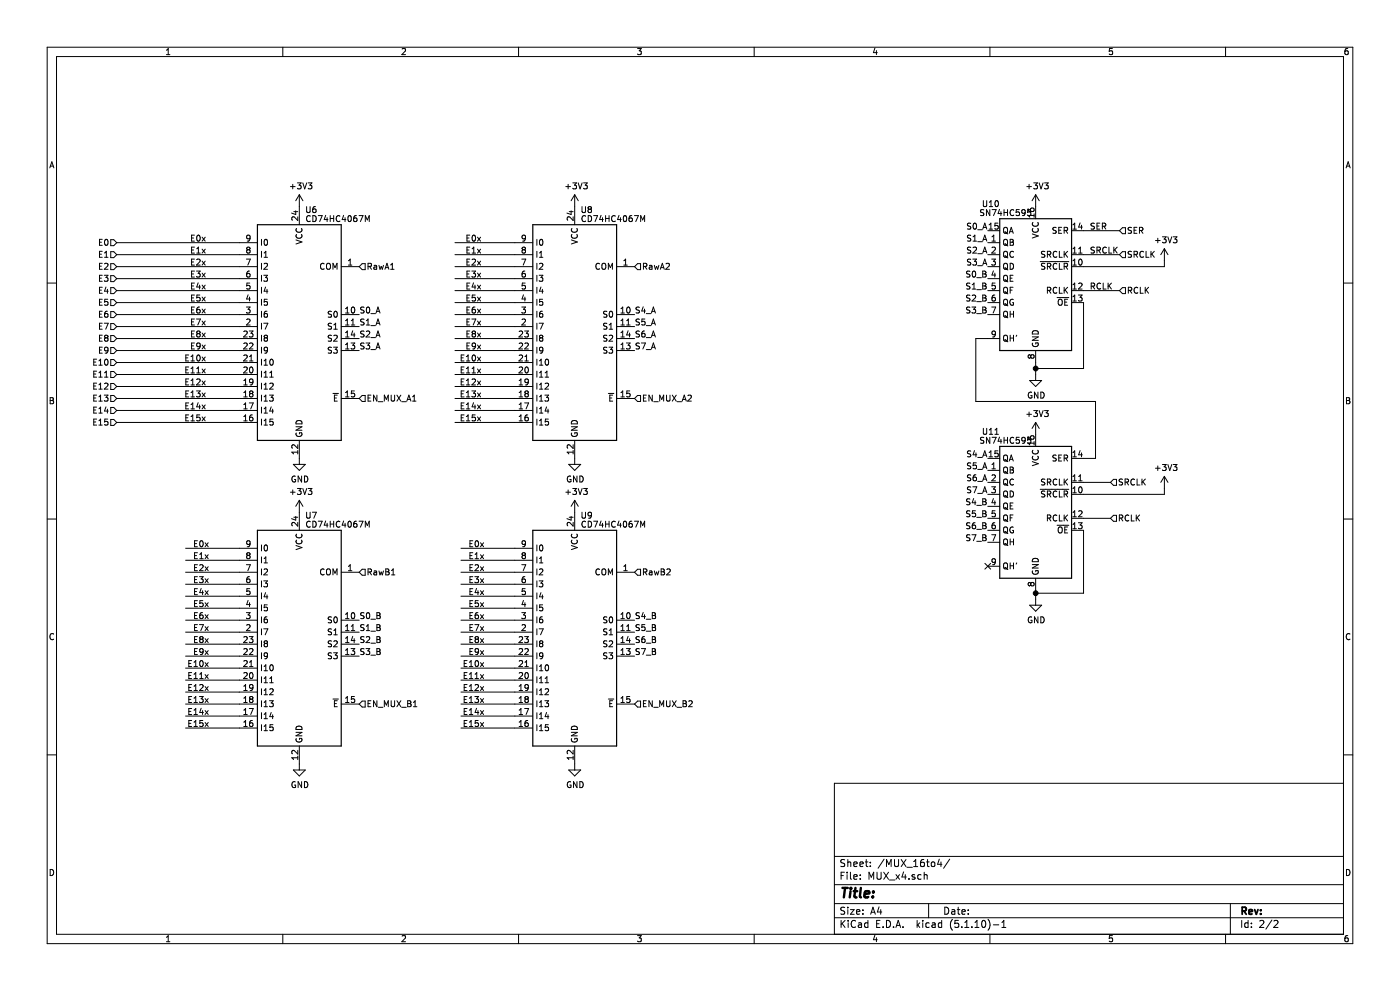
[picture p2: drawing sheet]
EESchema Schematic File Version 4
EELAYER 30 0
EELAYER END
$Descr A4 11693 8268
encoding utf-8
Sheet 2 2
Title ""
Date ""
Rev ""
Comp ""
Comment1 ""
Comment2 ""
Comment3 ""
Comment4 ""
$EndDescr
$Comp
L power:GND #PWR?
U 1 1
P 2500 6375
AR Path="/6152F9D4" Ref="#PWR?"  Part="1" 
AR Path="/6125DC69/6152F9D4" Ref="#PWR?"  Part="1" 
AR Path="/614F71F8/6152F9D4" Ref="#PWR?"  Part="1" 
AR Path="/6167F126/6152F9D4" Ref="#PWR?"  Part="1" 
AR Path="/61C54C0F/6152F9D4" Ref="#PWR030"  Part="1" 
F 0 "#PWR030" H 2500 6125 50  0001 C CNN
F 1 "GND" H 2505 6202 50  0000 C CNN
F 2 "" H 2500 6375 50  0001 C CNN
F 3 "" H 2500 6375 50  0001 C CNN
	1    2500 6375
	1    0    0    -1  
$EndComp
$Comp
L power:GND #PWR?
U 1 1
P 8650 3125
AR Path="/6152F9EA" Ref="#PWR?"  Part="1" 
AR Path="/6125DC69/6152F9EA" Ref="#PWR?"  Part="1" 
AR Path="/614F71F8/6152F9EA" Ref="#PWR?"  Part="1" 
AR Path="/6167F126/6152F9EA" Ref="#PWR?"  Part="1" 
AR Path="/61C54C0F/6152F9EA" Ref="#PWR036"  Part="1" 
F 0 "#PWR036" H 8650 2875 50  0001 C CNN
F 1 "GND" H 8655 2952 50  0000 C CNN
F 2 "" H 8650 3125 50  0001 C CNN
F 3 "" H 8650 3125 50  0001 C CNN
	1    8650 3125
	1    0    0    -1  
$EndComp
$Comp
L power:+3V3 #PWR?
U 1 1
P 8650 1725
AR Path="/6152F9F0" Ref="#PWR?"  Part="1" 
AR Path="/6125DC69/6152F9F0" Ref="#PWR?"  Part="1" 
AR Path="/614F71F8/6152F9F0" Ref="#PWR?"  Part="1" 
AR Path="/6167F126/6152F9F0" Ref="#PWR?"  Part="1" 
AR Path="/61C54C0F/6152F9F0" Ref="#PWR035"  Part="1" 
F 0 "#PWR035" H 8650 1575 50  0001 C CNN
F 1 "+3V3" H 8665 1898 50  0000 C CNN
F 2 "" H 8650 1725 50  0001 C CNN
F 3 "" H 8650 1725 50  0001 C CNN
	1    8650 1725
	1    0    0    -1  
$EndComp
Text Label 8250 2225 2    50   ~ 0
S3_A
Text Label 8250 2125 2    50   ~ 0
S2_A
Text Label 8250 2025 2    50   ~ 0
S1_A
Text Label 8250 1925 2    50   ~ 0
S0_A
Text Label 3000 2925 0    50   ~ 0
S3_A
$Comp
L 74xx:74HC595 U?
U 1 1
P 8650 2325
AR Path="/6152FA07" Ref="U?"  Part="1" 
AR Path="/6125DC69/6152FA07" Ref="U?"  Part="1" 
AR Path="/614F71F8/6152FA07" Ref="U?"  Part="1" 
AR Path="/6167F126/6152FA07" Ref="U?"  Part="1" 
AR Path="/61C54C0F/6152FA07" Ref="U10"  Part="1" 
F 0 "U10" H 9025 2950 50  0000 C CNN
F 1 "SN74HC595" H 8900 2875 50  0000 C CNN
F 2 "Package_SO:SOIC-16_3.9x9.9mm_P1.27mm" H 8650 2325 50  0001 C CNN
F 3 "http://www.ti.com/lit/ds/symlink/sn74hc595.pdf" H 8650 2325 50  0001 C CNN
	1    8650 2325
	-1   0    0    -1  
$EndComp
$Comp
L power:GND #PWR?
U 1 1
P 2500 3825
AR Path="/6152FA59" Ref="#PWR?"  Part="1" 
AR Path="/6125DC69/6152FA59" Ref="#PWR?"  Part="1" 
AR Path="/614F71F8/6152FA59" Ref="#PWR?"  Part="1" 
AR Path="/6167F126/6152FA59" Ref="#PWR?"  Part="1" 
AR Path="/61C54C0F/6152FA59" Ref="#PWR028"  Part="1" 
F 0 "#PWR028" H 2500 3575 50  0001 C CNN
F 1 "GND" H 2505 3652 50  0000 C CNN
F 2 "" H 2500 3825 50  0001 C CNN
F 3 "" H 2500 3825 50  0001 C CNN
	1    2500 3825
	1    0    0    -1  
$EndComp
Wire Wire Line
	9050 2125 9350 2125
Wire Wire Line
	9050 2425 9350 2425
Wire Wire Line
	9050 1925 9350 1925
Text Label 3000 5475 0    50   ~ 0
S3_B
Text Label 3000 5375 0    50   ~ 0
S2_B
Text Label 3000 5275 0    50   ~ 0
S1_B
Text Label 3000 5175 0    50   ~ 0
S0_B
Text HLabel 9350 1925 2    50   Input ~ 0
SER
Text HLabel 9350 2125 2    50   Input ~ 0
SRCLK
Text HLabel 9350 2425 2    50   Input ~ 0
RCLK
Text HLabel 975  2025 0    50   Input ~ 0
E0
Text HLabel 975  2125 0    50   Input ~ 0
E1
Text HLabel 975  2225 0    50   Input ~ 0
E2
Text HLabel 975  2325 0    50   Input ~ 0
E3
Text HLabel 975  2425 0    50   Input ~ 0
E4
Text HLabel 975  2525 0    50   Input ~ 0
E5
Text HLabel 975  2625 0    50   Input ~ 0
E6
Text HLabel 975  2725 0    50   Input ~ 0
E7
Text HLabel 975  2825 0    50   Input ~ 0
E8
Text HLabel 975  2925 0    50   Input ~ 0
E9
Text HLabel 975  3025 0    50   Input ~ 0
E10
Text HLabel 975  3125 0    50   Input ~ 0
E11
Text HLabel 975  3225 0    50   Input ~ 0
E12
Text HLabel 975  3325 0    50   Input ~ 0
E13
Text HLabel 975  3425 0    50   Input ~ 0
E14
Text HLabel 975  3525 0    50   Input ~ 0
E15
Text HLabel 3000 2225 2    50   Input ~ 0
RawA1
Text HLabel 3000 3325 2    50   Input ~ 0
EN_MUX_A1
Text HLabel 3000 4775 2    50   Input ~ 0
RawB1
Text HLabel 3000 5875 2    50   Input ~ 0
EN_MUX_B1
$Comp
L 74xx:CD74HC4067M U?
U 1 1
P 2500 5275
AR Path="/6152FA5F" Ref="U?"  Part="1" 
AR Path="/6125DC69/6152FA5F" Ref="U?"  Part="1" 
AR Path="/614F71F8/6152FA5F" Ref="U?"  Part="1" 
AR Path="/6167F126/6152FA5F" Ref="U?"  Part="1" 
AR Path="/61C54C0F/6152FA5F" Ref="U7"  Part="1" 
F 0 "U7" H 2400 6250 50  0000 C CNN
F 1 "CD74HC4067M" H 2175 6175 50  0000 C CNN
F 2 "Package_SO:SOIC-24W_7.5x15.4mm_P1.27mm" H 3400 4275 50  0001 C CIN
F 3 "http://www.ti.com/lit/ds/symlink/cd74hc4067.pdf" H 2150 6125 50  0001 C CNN
	1    2500 5275
	-1   0    0    -1  
$EndComp
Text Label 1725 2025 2    50   ~ 0
E0x
Text Label 1725 2125 2    50   ~ 0
E1x
Text Label 1725 2225 2    50   ~ 0
E2x
Text Label 1725 2325 2    50   ~ 0
E3x
Text Label 1725 2425 2    50   ~ 0
E4x
Text Label 1725 2525 2    50   ~ 0
E5x
Text Label 1725 2625 2    50   ~ 0
E6x
Text Label 1725 2725 2    50   ~ 0
E7x
Text Label 1725 2825 2    50   ~ 0
E8x
Text Label 1725 2925 2    50   ~ 0
E9x
Text Label 1725 3025 2    50   ~ 0
E10x
Text Label 1725 3125 2    50   ~ 0
E11x
Text Label 1725 3225 2    50   ~ 0
E12x
Text Label 1725 3325 2    50   ~ 0
E13x
Text Label 1725 3425 2    50   ~ 0
E14x
Text Label 1725 3525 2    50   ~ 0
E15x
Wire Wire Line
	975  2025 2000 2025
Wire Wire Line
	975  3525 2000 3525
Wire Wire Line
	975  3425 2000 3425
Wire Wire Line
	975  3325 2000 3325
Wire Wire Line
	975  3225 2000 3225
Wire Wire Line
	975  3125 2000 3125
Wire Wire Line
	975  3025 2000 3025
Wire Wire Line
	975  2925 2000 2925
Wire Wire Line
	975  2825 2000 2825
Wire Wire Line
	975  2725 2000 2725
Wire Wire Line
	975  2625 2000 2625
Wire Wire Line
	975  2125 2000 2125
Wire Wire Line
	975  2225 2000 2225
Wire Wire Line
	975  2325 2000 2325
Wire Wire Line
	975  2425 2000 2425
Wire Wire Line
	975  2525 2000 2525
Wire Wire Line
	1550 6075 2000 6075
Wire Wire Line
	1550 4575 2000 4575
Wire Wire Line
	2000 4675 1550 4675
Wire Wire Line
	2000 4775 1550 4775
Wire Wire Line
	2000 4875 1550 4875
Wire Wire Line
	2000 4975 1550 4975
Wire Wire Line
	2000 5075 1550 5075
Wire Wire Line
	2000 5175 1550 5175
Wire Wire Line
	2000 5275 1550 5275
Wire Wire Line
	2000 5375 1550 5375
Wire Wire Line
	2000 5475 1550 5475
Wire Wire Line
	2000 5575 1550 5575
Wire Wire Line
	2000 5675 1550 5675
Wire Wire Line
	2000 5775 1550 5775
Wire Wire Line
	2000 5875 1550 5875
Wire Wire Line
	2000 5975 1550 5975
Text Label 1750 4575 2    50   ~ 0
E0x
Text Label 1750 4675 2    50   ~ 0
E1x
Text Label 1750 4775 2    50   ~ 0
E2x
Text Label 1750 4875 2    50   ~ 0
E3x
Text Label 1750 4975 2    50   ~ 0
E4x
Text Label 1750 5075 2    50   ~ 0
E5x
Text Label 1750 5175 2    50   ~ 0
E6x
Text Label 1750 5275 2    50   ~ 0
E7x
Text Label 1750 5375 2    50   ~ 0
E8x
Text Label 1750 5475 2    50   ~ 0
E9x
Text Label 1750 5575 2    50   ~ 0
E10x
Text Label 1750 5675 2    50   ~ 0
E11x
Text Label 1750 5775 2    50   ~ 0
E12x
Text Label 1750 5875 2    50   ~ 0
E13x
Text Label 1750 5975 2    50   ~ 0
E14x
Text Label 1750 6075 2    50   ~ 0
E15x
$Comp
L power:GND #PWR?
U 1 1
P 4800 6375
AR Path="/6159F338" Ref="#PWR?"  Part="1" 
AR Path="/6125DC69/6159F338" Ref="#PWR?"  Part="1" 
AR Path="/614F71F8/6159F338" Ref="#PWR?"  Part="1" 
AR Path="/6167F126/6159F338" Ref="#PWR?"  Part="1" 
AR Path="/61C54C0F/6159F338" Ref="#PWR034"  Part="1" 
F 0 "#PWR034" H 4800 6125 50  0001 C CNN
F 1 "GND" H 4805 6202 50  0000 C CNN
F 2 "" H 4800 6375 50  0001 C CNN
F 3 "" H 4800 6375 50  0001 C CNN
	1    4800 6375
	1    0    0    -1  
$EndComp
$Comp
L power:GND #PWR?
U 1 1
P 8650 5000
AR Path="/6159F33E" Ref="#PWR?"  Part="1" 
AR Path="/6125DC69/6159F33E" Ref="#PWR?"  Part="1" 
AR Path="/614F71F8/6159F33E" Ref="#PWR?"  Part="1" 
AR Path="/6167F126/6159F33E" Ref="#PWR?"  Part="1" 
AR Path="/61C54C0F/6159F33E" Ref="#PWR038"  Part="1" 
F 0 "#PWR038" H 8650 4750 50  0001 C CNN
F 1 "GND" H 8655 4827 50  0000 C CNN
F 2 "" H 8650 5000 50  0001 C CNN
F 3 "" H 8650 5000 50  0001 C CNN
	1    8650 5000
	1    0    0    -1  
$EndComp
$Comp
L power:+3V3 #PWR?
U 1 1
P 8650 3625
AR Path="/6159F344" Ref="#PWR?"  Part="1" 
AR Path="/6125DC69/6159F344" Ref="#PWR?"  Part="1" 
AR Path="/614F71F8/6159F344" Ref="#PWR?"  Part="1" 
AR Path="/6167F126/6159F344" Ref="#PWR?"  Part="1" 
AR Path="/61C54C0F/6159F344" Ref="#PWR037"  Part="1" 
F 0 "#PWR037" H 8650 3475 50  0001 C CNN
F 1 "+3V3" H 8665 3798 50  0000 C CNN
F 2 "" H 8650 3625 50  0001 C CNN
F 3 "" H 8650 3625 50  0001 C CNN
	1    8650 3625
	1    0    0    -1  
$EndComp
Text Label 8250 2625 2    50   ~ 0
S3_B
Text Label 8250 2525 2    50   ~ 0
S2_B
Text Label 8250 2425 2    50   ~ 0
S1_B
Text Label 8250 2325 2    50   ~ 0
S0_B
Text Label 5300 2925 0    50   ~ 0
S7_A
Text Label 5300 2825 0    50   ~ 0
S6_A
Text Label 5300 2725 0    50   ~ 0
S5_A
$Comp
L 74xx:74HC595 U?
U 1 1
P 8650 4225
AR Path="/6159F355" Ref="U?"  Part="1" 
AR Path="/6125DC69/6159F355" Ref="U?"  Part="1" 
AR Path="/614F71F8/6159F355" Ref="U?"  Part="1" 
AR Path="/6167F126/6159F355" Ref="U?"  Part="1" 
AR Path="/61C54C0F/6159F355" Ref="U11"  Part="1" 
F 0 "U11" H 9025 4850 50  0000 C CNN
F 1 "SN74HC595" H 8900 4775 50  0000 C CNN
F 2 "Package_SO:SOIC-16_3.9x9.9mm_P1.27mm" H 8650 4225 50  0001 C CNN
F 3 "http://www.ti.com/lit/ds/symlink/sn74hc595.pdf" H 8650 4225 50  0001 C CNN
	1    8650 4225
	-1   0    0    -1  
$EndComp
$Comp
L 74xx:CD74HC4067M U?
U 1 1
P 4800 2725
AR Path="/6159F35B" Ref="U?"  Part="1" 
AR Path="/6125DC69/6159F35B" Ref="U?"  Part="1" 
AR Path="/614F71F8/6159F35B" Ref="U?"  Part="1" 
AR Path="/6167F126/6159F35B" Ref="U?"  Part="1" 
AR Path="/61C54C0F/6159F35B" Ref="U8"  Part="1" 
F 0 "U8" H 4700 3700 50  0000 C CNN
F 1 "CD74HC4067M" H 4475 3625 50  0000 C CNN
F 2 "Package_SO:SOIC-24W_7.5x15.4mm_P1.27mm" H 5700 1725 50  0001 C CIN
F 3 "http://www.ti.com/lit/ds/symlink/cd74hc4067.pdf" H 4450 3575 50  0001 C CNN
	1    4800 2725
	-1   0    0    -1  
$EndComp
$Comp
L power:GND #PWR?
U 1 1
P 4800 3825
AR Path="/6159F361" Ref="#PWR?"  Part="1" 
AR Path="/6125DC69/6159F361" Ref="#PWR?"  Part="1" 
AR Path="/614F71F8/6159F361" Ref="#PWR?"  Part="1" 
AR Path="/6167F126/6159F361" Ref="#PWR?"  Part="1" 
AR Path="/61C54C0F/6159F361" Ref="#PWR032"  Part="1" 
F 0 "#PWR032" H 4800 3575 50  0001 C CNN
F 1 "GND" H 4805 3652 50  0000 C CNN
F 2 "" H 4800 3825 50  0001 C CNN
F 3 "" H 4800 3825 50  0001 C CNN
	1    4800 3825
	1    0    0    -1  
$EndComp
Wire Wire Line
	9050 4025 9275 4025
Wire Wire Line
	9050 4325 9275 4325
Text Label 5300 2625 0    50   ~ 0
S4_A
NoConn ~ 4850 9425
Text HLabel 9275 4025 2    50   Input ~ 0
SRCLK
Text HLabel 9275 4325 2    50   Input ~ 0
RCLK
Text HLabel 5300 2225 2    50   Input ~ 0
RawA2
Text HLabel 5300 3325 2    50   Input ~ 0
EN_MUX_A2
Text HLabel 5300 4775 2    50   Input ~ 0
RawB2
Text HLabel 5300 5875 2    50   Input ~ 0
EN_MUX_B2
$Comp
L 74xx:CD74HC4067M U?
U 1 1
P 4800 5275
AR Path="/6159F38B" Ref="U?"  Part="1" 
AR Path="/6125DC69/6159F38B" Ref="U?"  Part="1" 
AR Path="/614F71F8/6159F38B" Ref="U?"  Part="1" 
AR Path="/6167F126/6159F38B" Ref="U?"  Part="1" 
AR Path="/61C54C0F/6159F38B" Ref="U9"  Part="1" 
F 0 "U9" H 4700 6250 50  0000 C CNN
F 1 "CD74HC4067M" H 4475 6175 50  0000 C CNN
F 2 "Package_SO:SOIC-24W_7.5x15.4mm_P1.27mm" H 5700 4275 50  0001 C CIN
F 3 "http://www.ti.com/lit/ds/symlink/cd74hc4067.pdf" H 4450 6125 50  0001 C CNN
	1    4800 5275
	-1   0    0    -1  
$EndComp
Text Label 4025 2025 2    50   ~ 0
E0x
Text Label 4025 2125 2    50   ~ 0
E1x
Text Label 4025 2225 2    50   ~ 0
E2x
Text Label 4025 2325 2    50   ~ 0
E3x
Text Label 4025 2425 2    50   ~ 0
E4x
Text Label 4025 2525 2    50   ~ 0
E5x
Text Label 4025 2625 2    50   ~ 0
E6x
Text Label 4025 2725 2    50   ~ 0
E7x
Text Label 4025 2825 2    50   ~ 0
E8x
Text Label 4025 2925 2    50   ~ 0
E9x
Text Label 4025 3025 2    50   ~ 0
E10x
Text Label 4025 3125 2    50   ~ 0
E11x
Text Label 4025 3225 2    50   ~ 0
E12x
Text Label 4025 3325 2    50   ~ 0
E13x
Text Label 4025 3425 2    50   ~ 0
E14x
Text Label 4025 3525 2    50   ~ 0
E15x
Wire Wire Line
	3800 2025 4300 2025
Wire Wire Line
	3800 3525 4300 3525
Wire Wire Line
	3800 3425 4300 3425
Wire Wire Line
	3800 3325 4300 3325
Wire Wire Line
	3800 3225 4300 3225
Wire Wire Line
	3800 3125 4300 3125
Wire Wire Line
	3800 3025 4300 3025
Wire Wire Line
	3800 2925 4300 2925
Wire Wire Line
	3800 2825 4300 2825
Wire Wire Line
	3800 2725 4300 2725
Wire Wire Line
	3800 2625 4300 2625
Wire Wire Line
	3800 2125 4300 2125
Wire Wire Line
	3800 2225 4300 2225
Wire Wire Line
	3800 2325 4300 2325
Wire Wire Line
	3800 2425 4300 2425
Wire Wire Line
	3800 2525 4300 2525
Wire Wire Line
	3850 6075 4300 6075
Wire Wire Line
	3850 4575 4300 4575
Wire Wire Line
	4300 4675 3850 4675
Wire Wire Line
	4300 4775 3850 4775
Wire Wire Line
	4300 4875 3850 4875
Wire Wire Line
	4300 4975 3850 4975
Wire Wire Line
	4300 5075 3850 5075
Wire Wire Line
	4300 5175 3850 5175
Wire Wire Line
	4300 5275 3850 5275
Wire Wire Line
	4300 5375 3850 5375
Wire Wire Line
	4300 5475 3850 5475
Wire Wire Line
	4300 5575 3850 5575
Wire Wire Line
	4300 5675 3850 5675
Wire Wire Line
	4300 5775 3850 5775
Wire Wire Line
	4300 5875 3850 5875
Wire Wire Line
	4300 5975 3850 5975
Text Label 4050 4575 2    50   ~ 0
E0x
Text Label 4050 4675 2    50   ~ 0
E1x
Text Label 4050 4775 2    50   ~ 0
E2x
Text Label 4050 4875 2    50   ~ 0
E3x
Text Label 4050 4975 2    50   ~ 0
E4x
Text Label 4050 5075 2    50   ~ 0
E5x
Text Label 4050 5175 2    50   ~ 0
E6x
Text Label 4050 5275 2    50   ~ 0
E7x
Text Label 4050 5375 2    50   ~ 0
E8x
Text Label 4050 5475 2    50   ~ 0
E9x
Text Label 4050 5575 2    50   ~ 0
E10x
Text Label 4050 5675 2    50   ~ 0
E11x
Text Label 4050 5775 2    50   ~ 0
E12x
Text Label 4050 5875 2    50   ~ 0
E13x
Text Label 4050 5975 2    50   ~ 0
E14x
Text Label 4050 6075 2    50   ~ 0
E15x
Text Label 3000 2825 0    50   ~ 0
S2_A
Text Label 3000 2725 0    50   ~ 0
S1_A
Text Label 3000 2625 0    50   ~ 0
S0_A
Text Label 8250 4525 2    50   ~ 0
S7_B
Text Label 8250 4425 2    50   ~ 0
S6_B
Text Label 8250 4325 2    50   ~ 0
S5_B
Text Label 8250 4225 2    50   ~ 0
S4_B
Text Label 8250 4125 2    50   ~ 0
S7_A
Text Label 8250 4025 2    50   ~ 0
S6_A
Text Label 8250 3925 2    50   ~ 0
S5_A
Text Label 8250 3825 2    50   ~ 0
S4_A
Wire Wire Line
	8250 2825 8150 2825
Wire Wire Line
	8150 2825 8150 3350
Wire Wire Line
	8150 3350 9150 3350
Wire Wire Line
	9150 3350 9150 3825
Wire Wire Line
	9150 3825 9050 3825
$Comp
L power:+3V3 #PWR?
U 1 1
P 9725 4075
AR Path="/6160815C" Ref="#PWR?"  Part="1" 
AR Path="/6125DC69/6160815C" Ref="#PWR?"  Part="1" 
AR Path="/614F71F8/6160815C" Ref="#PWR?"  Part="1" 
AR Path="/6167F126/6160815C" Ref="#PWR?"  Part="1" 
AR Path="/61C54C0F/6160815C" Ref="#PWR040"  Part="1" 
F 0 "#PWR040" H 9725 3925 50  0001 C CNN
F 1 "+3V3" H 9740 4248 50  0000 C CNN
F 2 "" H 9725 4075 50  0001 C CNN
F 3 "" H 9725 4075 50  0001 C CNN
	1    9725 4075
	1    0    0    -1  
$EndComp
Wire Wire Line
	9725 4075 9725 4125
Wire Wire Line
	9725 4125 9050 4125
$Comp
L power:+3V3 #PWR?
U 1 1
P 9725 2175
AR Path="/6160D865" Ref="#PWR?"  Part="1" 
AR Path="/6125DC69/6160D865" Ref="#PWR?"  Part="1" 
AR Path="/614F71F8/6160D865" Ref="#PWR?"  Part="1" 
AR Path="/6167F126/6160D865" Ref="#PWR?"  Part="1" 
AR Path="/61C54C0F/6160D865" Ref="#PWR039"  Part="1" 
F 0 "#PWR039" H 9725 2025 50  0001 C CNN
F 1 "+3V3" H 9740 2348 50  0000 C CNN
F 2 "" H 9725 2175 50  0001 C CNN
F 3 "" H 9725 2175 50  0001 C CNN
	1    9725 2175
	1    0    0    -1  
$EndComp
Wire Wire Line
	9725 2175 9725 2225
Wire Wire Line
	9725 2225 9050 2225
Wire Wire Line
	8650 5000 8650 4950
Wire Wire Line
	8650 4950 9050 4950
Wire Wire Line
	9050 4950 9050 4425
Connection ~ 8650 4950
Wire Wire Line
	8650 4950 8650 4925
Wire Wire Line
	8650 3125 8650 3075
Wire Wire Line
	8650 3075 9050 3075
Wire Wire Line
	9050 3075 9050 2525
Connection ~ 8650 3075
Wire Wire Line
	8650 3075 8650 3025
Text Label 5300 5475 0    50   ~ 0
S7_B
Text Label 5300 5375 0    50   ~ 0
S6_B
Text Label 5300 5275 0    50   ~ 0
S5_B
Text Label 5300 5175 0    50   ~ 0
S4_B
Text Label 9100 2425 0    50   ~ 0
RCLK
Text Label 9100 2125 0    50   ~ 0
SRCLK
Text Label 9100 1925 0    50   ~ 0
SER
NoConn ~ 8250 4725
$Comp
L 74xx:CD74HC4067M U?
U 1 1
P 2500 2725
AR Path="/6152FA53" Ref="U?"  Part="1" 
AR Path="/6125DC69/6152FA53" Ref="U?"  Part="1" 
AR Path="/614F71F8/6152FA53" Ref="U?"  Part="1" 
AR Path="/6167F126/6152FA53" Ref="U?"  Part="1" 
AR Path="/61C54C0F/6152FA53" Ref="U6"  Part="1" 
F 0 "U6" H 2400 3700 50  0000 C CNN
F 1 "CD74HC4067M" H 2175 3625 50  0000 C CNN
F 2 "Package_SO:SOIC-24W_7.5x15.4mm_P1.27mm" H 3400 1725 50  0001 C CIN
F 3 "http://www.ti.com/lit/ds/symlink/cd74hc4067.pdf" H 2150 3575 50  0001 C CNN
	1    2500 2725
	-1   0    0    -1  
$EndComp
$Comp
L power:+3V3 #PWR?
U 1 1
P 4800 1725
AR Path="/61C1F3BC" Ref="#PWR?"  Part="1" 
AR Path="/6125DC69/61C1F3BC" Ref="#PWR?"  Part="1" 
AR Path="/614F71F8/61C1F3BC" Ref="#PWR?"  Part="1" 
AR Path="/6167F126/61C1F3BC" Ref="#PWR?"  Part="1" 
AR Path="/61C54C0F/61C1F3BC" Ref="#PWR0105"  Part="1" 
F 0 "#PWR0105" H 4800 1575 50  0001 C CNN
F 1 "+3V3" H 4815 1898 50  0000 C CNN
F 2 "" H 4800 1725 50  0001 C CNN
F 3 "" H 4800 1725 50  0001 C CNN
	1    4800 1725
	1    0    0    -1  
$EndComp
$Comp
L power:+3V3 #PWR?
U 1 1
P 2500 1725
AR Path="/61C26A48" Ref="#PWR?"  Part="1" 
AR Path="/6125DC69/61C26A48" Ref="#PWR?"  Part="1" 
AR Path="/614F71F8/61C26A48" Ref="#PWR?"  Part="1" 
AR Path="/6167F126/61C26A48" Ref="#PWR?"  Part="1" 
AR Path="/61C54C0F/61C26A48" Ref="#PWR0106"  Part="1" 
F 0 "#PWR0106" H 2500 1575 50  0001 C CNN
F 1 "+3V3" H 2515 1898 50  0000 C CNN
F 2 "" H 2500 1725 50  0001 C CNN
F 3 "" H 2500 1725 50  0001 C CNN
	1    2500 1725
	1    0    0    -1  
$EndComp
$Comp
L power:+3V3 #PWR?
U 1 1
P 2500 4275
AR Path="/61C298DA" Ref="#PWR?"  Part="1" 
AR Path="/6125DC69/61C298DA" Ref="#PWR?"  Part="1" 
AR Path="/614F71F8/61C298DA" Ref="#PWR?"  Part="1" 
AR Path="/6167F126/61C298DA" Ref="#PWR?"  Part="1" 
AR Path="/61C54C0F/61C298DA" Ref="#PWR0107"  Part="1" 
F 0 "#PWR0107" H 2500 4125 50  0001 C CNN
F 1 "+3V3" H 2515 4448 50  0000 C CNN
F 2 "" H 2500 4275 50  0001 C CNN
F 3 "" H 2500 4275 50  0001 C CNN
	1    2500 4275
	1    0    0    -1  
$EndComp
$Comp
L power:+3V3 #PWR?
U 1 1
P 4800 4275
AR Path="/61C2C208" Ref="#PWR?"  Part="1" 
AR Path="/6125DC69/61C2C208" Ref="#PWR?"  Part="1" 
AR Path="/614F71F8/61C2C208" Ref="#PWR?"  Part="1" 
AR Path="/6167F126/61C2C208" Ref="#PWR?"  Part="1" 
AR Path="/61C54C0F/61C2C208" Ref="#PWR0108"  Part="1" 
F 0 "#PWR0108" H 4800 4125 50  0001 C CNN
F 1 "+3V3" H 4815 4448 50  0000 C CNN
F 2 "" H 4800 4275 50  0001 C CNN
F 3 "" H 4800 4275 50  0001 C CNN
	1    4800 4275
	1    0    0    -1  
$EndComp
$EndSCHEMATC
